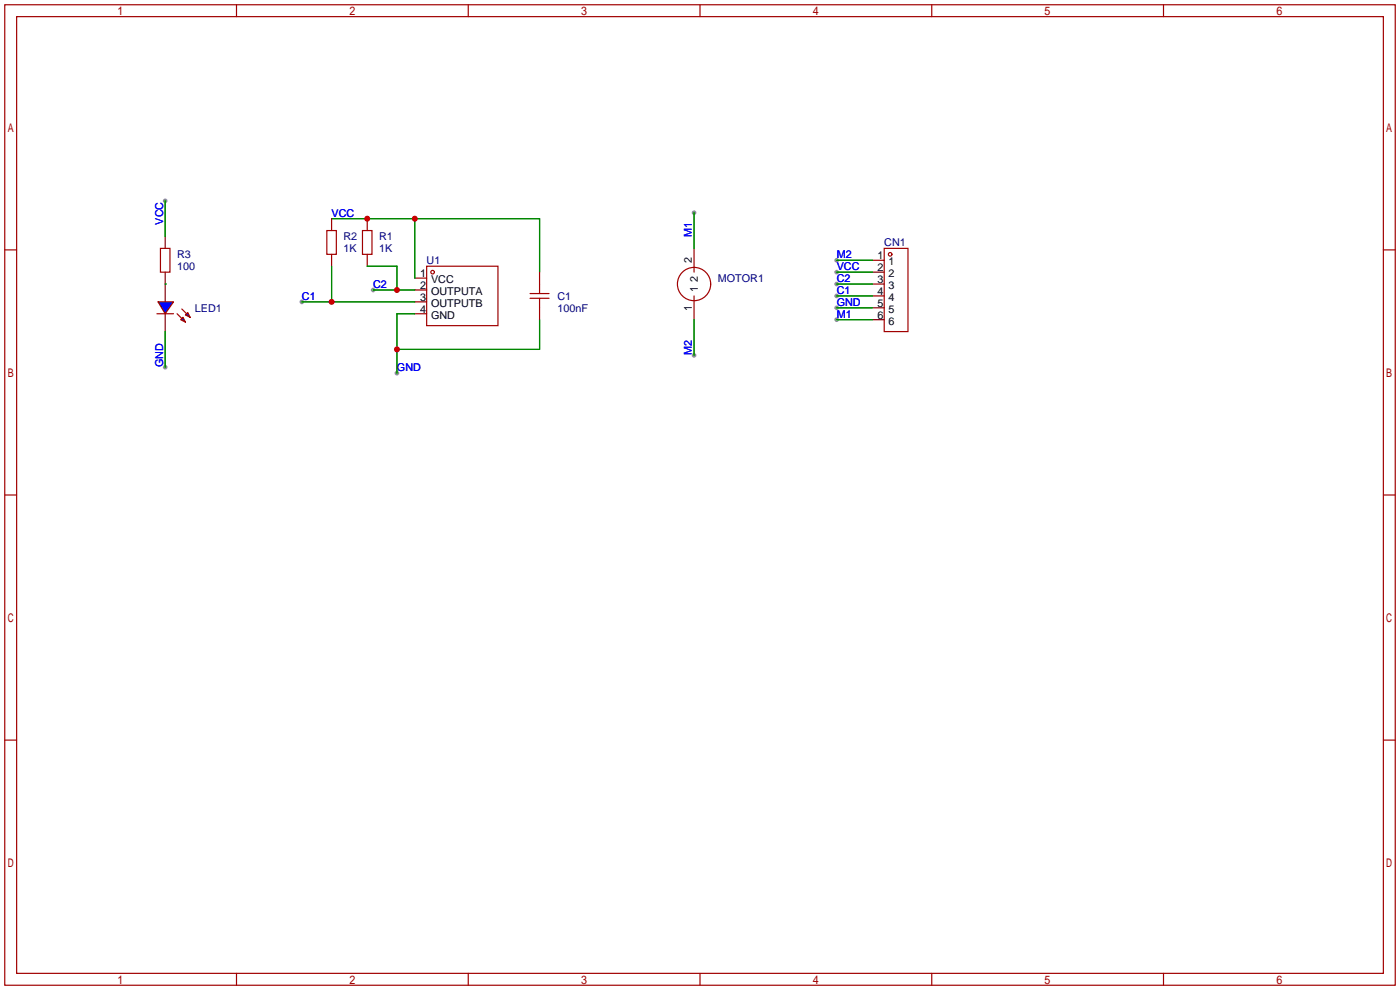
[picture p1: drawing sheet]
<svg xmlns="http://www.w3.org/2000/svg" width="299mm" height="212mm" viewBox="0 0 299 212" stroke-linecap="round" stroke-linejoin="round" font-family="sans-serif">
<g fill="#999">
<circle cx="178.8" cy="55.6" r=".51"/>
<circle cx="178.8" cy="58.2" r=".51"/>
<circle cx="178.8" cy="60.7" r=".51"/>
<circle cx="178.8" cy="63.2" r=".51"/>
<circle cx="178.8" cy="65.8" r=".51"/>
<circle cx="178.8" cy="68.3" r=".51"/>
<circle cx="148.3" cy="45.5" r=".51"/>
<circle cx="148.3" cy="75.9" r=".51"/>
<circle cx="84.8" cy="79.8" r=".51"/>
<circle cx="35.3" cy="42.9" r=".51"/>
<circle cx="35.3" cy="78.5" r=".51"/>
<circle cx="79.8" cy="62" r=".51"/>
<circle cx="64.5" cy="64.5" r=".51"/>
</g>
<g fill="none" stroke="#a10000" stroke-width=".25">
<path d="M1 1h297.2v209.6h-297.2zM3.6 3.6h292.1v204.4h-292.1zM50.5 1v2.6M100.1 1v2.6M149.6 1v2.6M199.1 1v2.6M248.7 1v2.6M1 53.4h2.6M34.3 53.1h2v5.1h-2zM91.2 56.9h15.2v12.7h-15.2zM189 53.1h5.1v17.8h-5.1zM295.7 53.4h2.5"/>
<path d="M33.5 67.1h3.6M1 105.8h2.6M295.7 105.8h2.5M1 158.2h2.6M295.7 158.2h2.5M50.5 208v2.6M100.1 208v2.6M149.6 208v2.6M199.1 208v2.6M248.7 208v2.6"/>
<circle cx="92.5" cy="58.2" r=".38"/>
<circle cx="190.2" cy="54.4" r=".38"/>
<circle cx="148.3" cy="60.7" r="3.6"/>
</g>
<g fill="none" stroke="#870000" stroke-width=".25">
<path d="M35.3 50.5v2.6M35.3 58.2v6.3M88.6 59.4h2.6M148.3 53.1v5.1M186.4 55.6h2.6M186.4 58.2h2.6M35.3 67.1v3.8M88.6 62h2.6M88.6 64.5h2.6M88.6 67.1h2.6M148.3 63.2v5.1M186.4 60.7h2.6"/>
<path d="M186.4 63.2h2.6M186.4 65.8h2.6M186.4 68.3h2.6"/>
</g>
<path d="M35.3 42.9v7.6M148.3 45.5v7.6M178.8 55.6h7.6M178.8 58.2h7.6M88.6 67.1h-3.8v12.7M115.3 68.3v6.4h-30.5M148.3 68.3v7.6M178.8 60.7h7.6M178.8 63.2h7.6M178.8 65.8h7.6M178.8 68.3h7.6" fill="none" stroke="#008700" stroke-width=".25"/>
<g fill="#00f" stroke="#a10000" stroke-width=".25">
<path d="M33.8 64.5h3.3l-1.8 2.6z"/>
<path d="M39.6 67.3l.5-.5 .5 1z"/>
<path d="M39.1 67.8l.5 1-1-.5z"/>
</g>
<path d="M69.8 49.3h2.1v5.1h-2.1zM77.5 49.3h2v5.1h-2zM37.8 67.1l1.1 1M38.9 66l1 1.1M113.3 63.8h4M113.3 62.7h4M115.3 60.7v2M115.3 63.8v2" fill="none" stroke="#a10000" stroke-width=".25"/>
<path d="M70.9 46.7h44.4v11.5M70.9 56.9v7.6M78.5 56.9h6.3v5.1M88.6 46.7v12.7M35.3 60.7h.1M35.3 70.9v7.6M64.5 64.5h24.1M79.8 62h8.8" fill="none" stroke="#008700" stroke-width=".25"/>
<path d="M70.9 46.7v2.6M70.9 54.4v2.5M78.5 46.7v2.6M78.5 54.4v2.5M115.3 58.2v2.5M115.3 65.8v2.5" fill="none" stroke="#870000" stroke-width=".25"/>
<g fill="#c00">
<circle cx="84.8" cy="74.7" r=".63"/>
<circle cx="78.5" cy="46.7" r=".63"/>
<circle cx="88.6" cy="46.7" r=".63"/>
<circle cx="84.8" cy="62" r=".63"/>
<circle cx="70.9" cy="64.5" r=".63"/>
</g>
<g font-size="2.3" fill="#00f">
<text x="70.9" y="46.3">VCC</text>
<text x="34.8" y="48" transform="rotate(-90 34.8 48)">VCC</text>
<text x="147.9" y="50.5" transform="rotate(-90 147.9 50.5)">M1</text>
<text x="178.8" y="55.2">M2</text>
<text x="178.8" y="57.7">VCC</text>
<text x="64.5" y="64.1">C1</text>
<text x="79.8" y="61.5">C2</text>
<text x="178.8" y="60.2">C2</text>
<text x="178.8" y="62.8">C1</text>
<text x="178.8" y="65.3">GND</text>
<text x="178.8" y="67.9">M1</text>
<text x="147.9" y="75.9" transform="rotate(-90 147.9 75.9)">M2</text>
<text x="34.8" y="78.5" transform="rotate(-90 34.8 78.5)">GND</text>
<text x="84.8" y="79.3">GND</text>
</g>
<g font-size="2.3" fill="#000080">
<text x="73.4" y="51.4">R2</text>
<text x="73.4" y="53.9">1K</text>
<text x="81" y="51.4">R1</text>
<text x="81" y="53.9">1K</text>
<text x="189" y="52.6">CN1</text>
<text x="37.8" y="55.2">R3</text>
<text x="37.8" y="57.7">100</text>
<text x="91.2" y="56.4">U1</text>
<text x="119.1" y="64.1">C1</text>
<text x="153.4" y="60.2">MOTOR1</text>
<text x="41.7" y="66.6">LED1</text>
<text x="119.1" y="66.6">100nF</text>
</g>
<g font-size="2.3">
<text x="89.8" y="59.2">1</text>
<text x="147.9" y="56.1" transform="rotate(-90 147.9 56.1)">2</text>
<text x="187.6" y="55.4">1</text>
<text x="187.6" y="57.9">2</text>
<text x="189.9" y="56.7">1</text>
<text x="189.9" y="59.2">2</text>
<text x="89.8" y="61.7">2</text>
<text x="89.8" y="64.3">3</text>
<text x="92.1" y="60.5">VCC</text>
<text x="92.1" y="63">OUTPUTA</text>
<text x="92.1" y="65.6">OUTPUTB</text>
<text x="149.1" y="62.5" transform="rotate(-90 149.1 62.5)">1</text>
<text x="149.1" y="60.2" transform="rotate(-90 149.1 60.2)">2</text>
<text x="187.6" y="60.5">3</text>
<text x="187.6" y="63">4</text>
<text x="187.6" y="65.6">5</text>
<text x="189.9" y="61.7">3</text>
<text x="189.9" y="64.3">4</text>
<text x="89.8" y="66.8">4</text>
<text x="92.1" y="68.1">GND</text>
<text x="147.9" y="66.6" transform="rotate(-90 147.9 66.6)">1</text>
<text x="187.6" y="68.1">6</text>
<text x="189.9" y="66.8">5</text>
<text x="189.9" y="69.4">6</text>
</g>
</svg>
